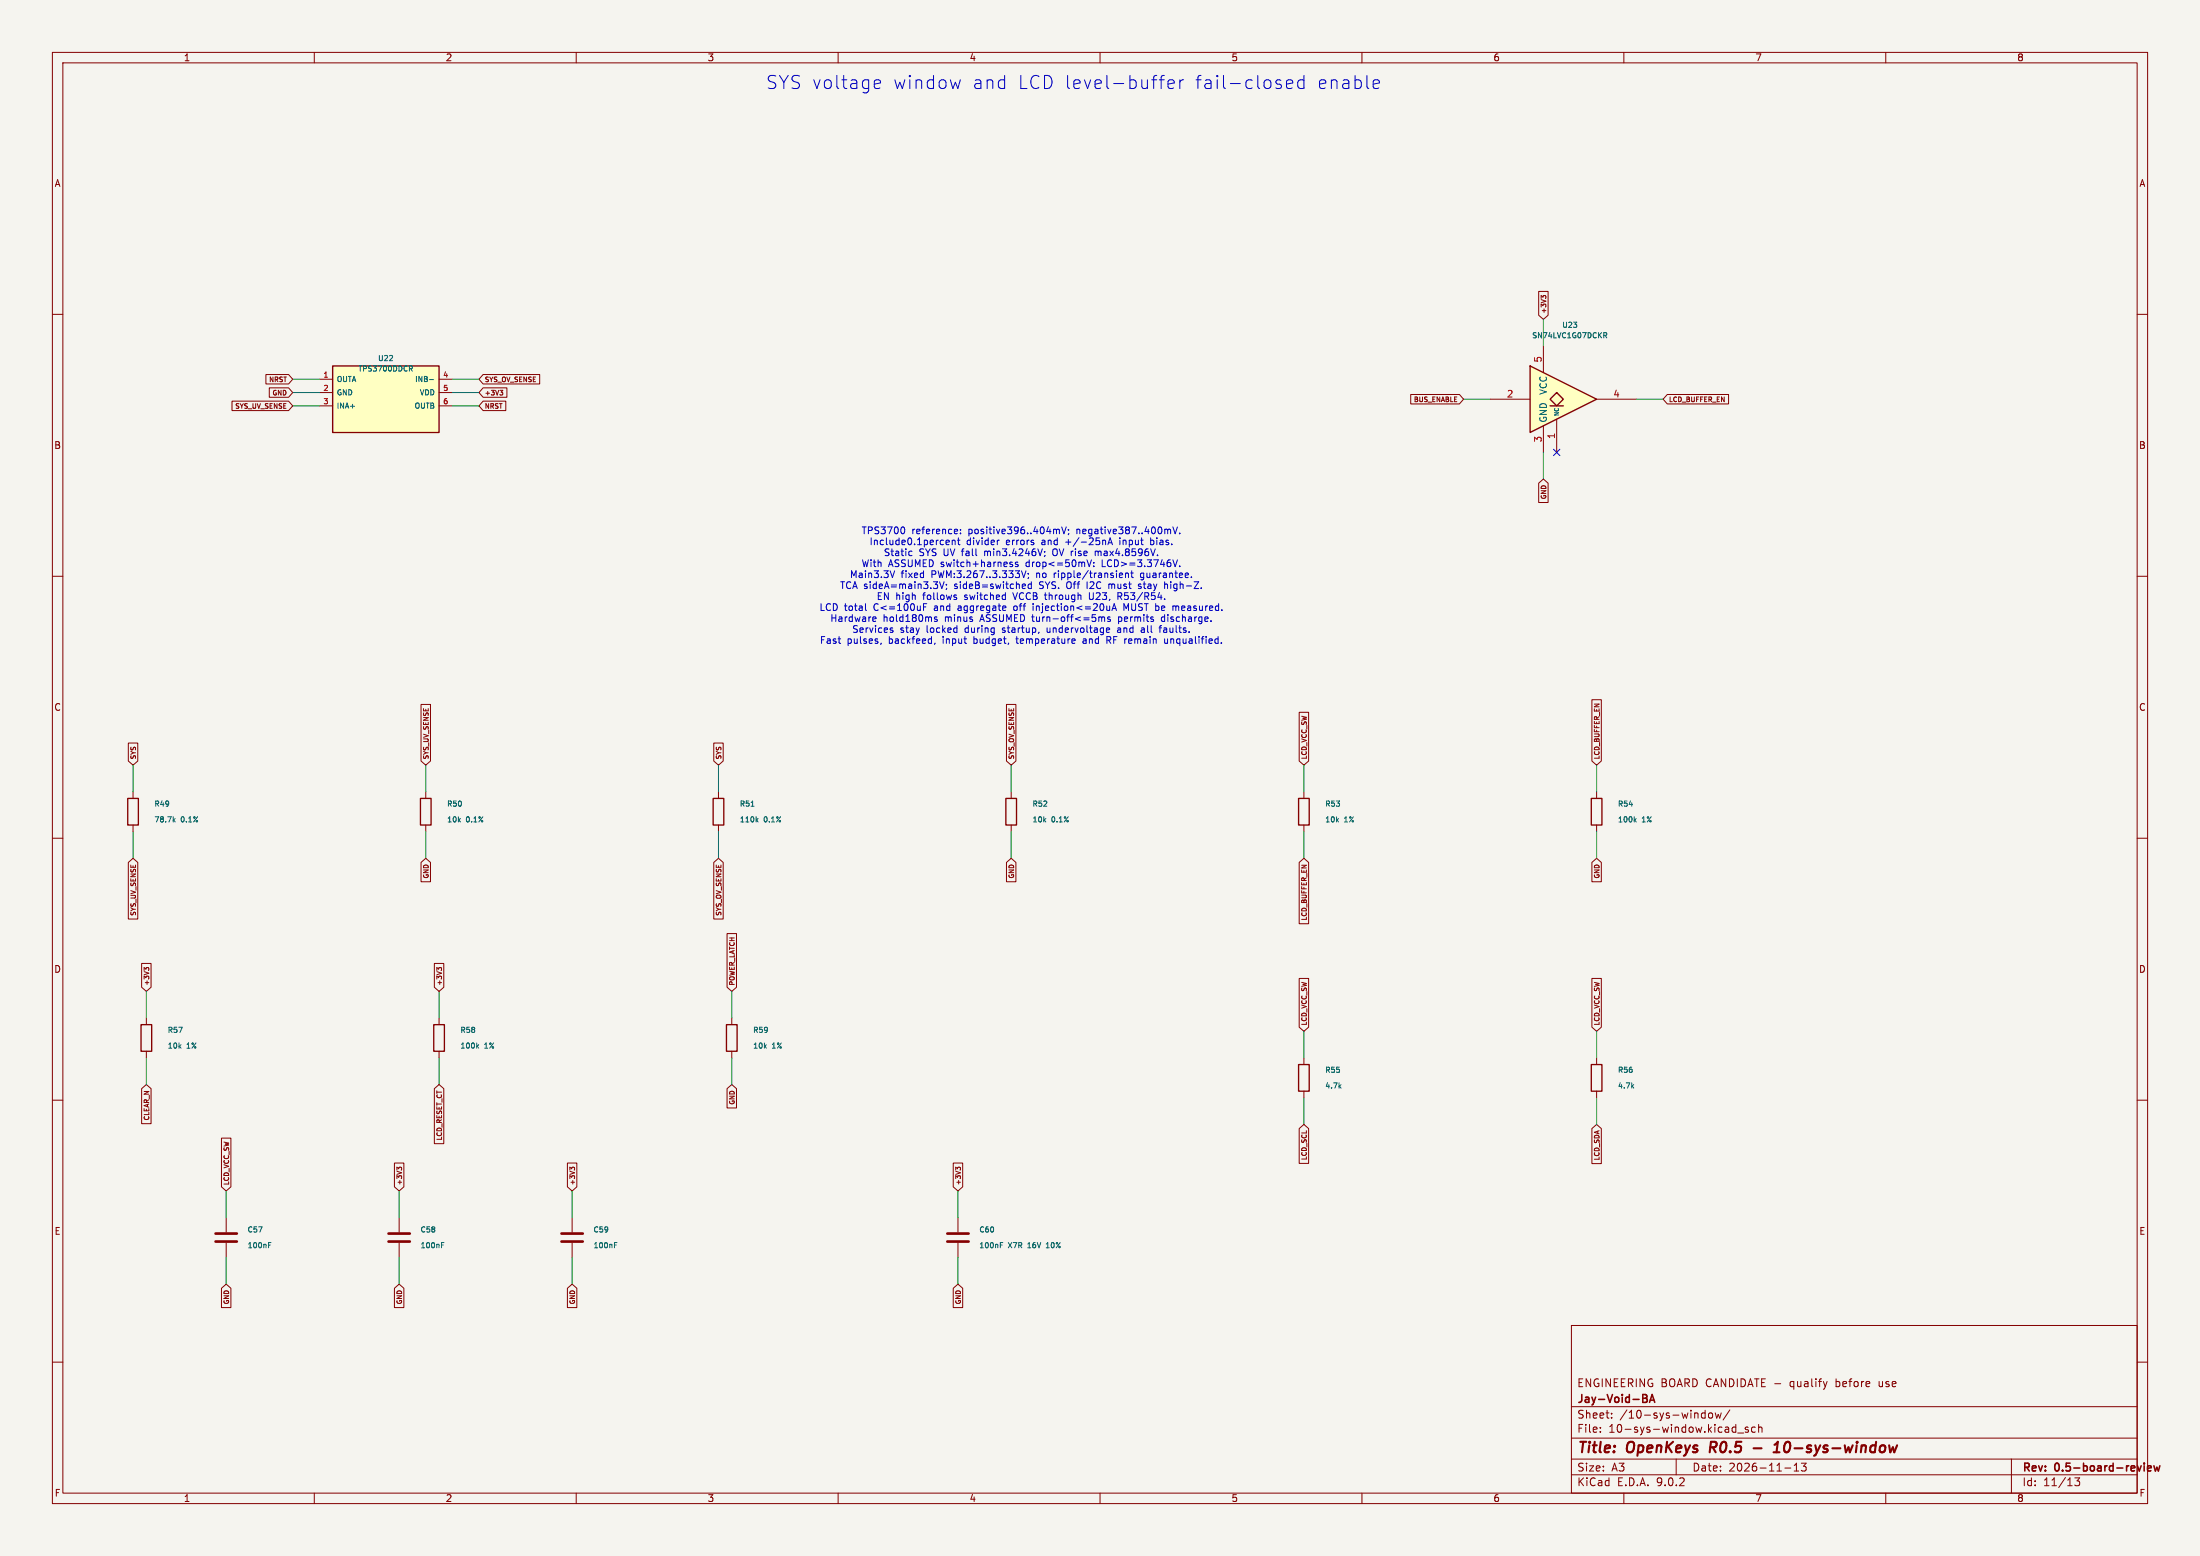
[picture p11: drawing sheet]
(kicad_sch
 (version 20250114)
 (generator "eeschema")
 (paper "A3")
 (title_block
  (title "OpenKeys R0.5 - 10-sys-window")
  (date "2026-11-13")
  (rev "0.5-board-review")
  (company "Jay-Void-BA")
  (comment 1 "ENGINEERING BOARD CANDIDATE - qualify before use"))
 (lib_symbols
  (symbol "OpenKeys:TPS3700_DDC"
   (pin_names
    (offset 0.7)) (in_bom yes) (on_board yes)
   (property "Reference" "U" (at 0 9.35 0) (effects (font (size 1.0 1.0))))
   (property "Value" "TPS3700_DDC" (at 0 7.35 0) (effects (font (size 1.0 1.0))))
   (symbol "TPS3700_DDC_0_1"
    (rectangle (start -10.16 6.35) (end 10.16 -6.35) (stroke (width 0.254) (type default)) (fill (type background))))
   (symbol "TPS3700_DDC_1_1"
    (pin open_collector line (at -12.7 3.81 0) (length 2.54) (name "OUTA" (effects (font (size 1.0 1.0)))) (number "1" (effects (font (size 1.0 1.0)))))
    (pin power_in line (at -12.7 1.27 0) (length 2.54) (name "GND" (effects (font (size 1.0 1.0)))) (number "2" (effects (font (size 1.0 1.0)))))
    (pin input line (at -12.7 -1.27 0) (length 2.54) (name "INA+" (effects (font (size 1.0 1.0)))) (number "3" (effects (font (size 1.0 1.0)))))
    (pin input line (at 12.7 3.81 180) (length 2.54) (name "INB-" (effects (font (size 1.0 1.0)))) (number "4" (effects (font (size 1.0 1.0)))))
    (pin power_in line (at 12.7 1.27 180) (length 2.54) (name "VDD" (effects (font (size 1.0 1.0)))) (number "5" (effects (font (size 1.0 1.0)))))
    (pin open_collector line (at 12.7 -1.27 180) (length 2.54) (name "OUTB" (effects (font (size 1.0 1.0)))) (number "6" (effects (font (size 1.0 1.0)))))))
  (symbol "OpenKeys:R"
   (pin_numbers (hide yes))
   (pin_names
    (offset 0)) (exclude_from_sim no) (in_bom yes) (on_board yes)
   (property "Reference" "R" (at 2.032 0 90) (effects (font (size 1.27 1.27))))
   (property "Value" "R" (at 0 0 90) (effects (font (size 1.27 1.27))))
   (property "Footprint" "" (at -1.778 0 90) (effects (font (size 1.27 1.27)) (hide yes)))
   (property "Datasheet" "~" (at 0 0 0) (effects (font (size 1.27 1.27)) (hide yes)))
   (property "Description" "Resistor" (at 0 0 0) (effects (font (size 1.27 1.27)) (hide yes)))
   (symbol "R_0_1"
    (rectangle (start -1.016 -2.54) (end 1.016 2.54) (stroke (width 0.254) (type default)) (fill (type none))))
   (symbol "R_1_1"
    (pin passive line (at 0 3.81 270) (length 1.27) (name "~" (effects (font (size 1.27 1.27)))) (number "1" (effects (font (size 1.27 1.27)))))
    (pin passive line (at 0 -3.81 90) (length 1.27) (name "~" (effects (font (size 1.27 1.27)))) (number "2" (effects (font (size 1.27 1.27))))))
   (embedded_fonts no))
  (symbol "OpenKeys:74LVC1G07" (exclude_from_sim no) (in_bom yes) (on_board yes)
   (property "Reference" "U" (at 0 7.62 0) (effects (font (size 1.27 1.27))))
   (property "Value" "74LVC1G07" (at 3.81 -7.62 0) (effects (font (size 1.27 1.27))))
   (property "Footprint" "" (at 0 0 0) (effects (font (size 1.27 1.27)) (hide yes)))
   (property "Datasheet" "https://www.ti.com/lit/ds/symlink/sn74lvc1g07.pdf" (at 0 0 0) (effects (font (size 1.27 1.27)) (hide yes)))
   (property "Description" "Single Buffer Gate, Open Drain, Low-Voltage CMOS" (at 0 0 0) (effects (font (size 1.27 1.27)) (hide yes)))
   (symbol "74LVC1G07_0_1"
    (polyline (pts (xy -7.62 6.35) (xy -7.62 -6.35) (xy 5.08 0) (xy -7.62 6.35)) (stroke (width 0.254) (type default)) (fill (type background)))
    (polyline (pts (xy -3.81 -1.27) (xy -1.27 -1.27)) (stroke (width 0.254) (type default)) (fill (type background)))
    (polyline (pts (xy -2.54 1.27) (xy -3.81 0) (xy -2.54 -1.27) (xy -1.27 0) (xy -2.54 1.27)) (stroke (width 0.254) (type default)) (fill (type background))))
   (symbol "74LVC1G07_1_1"
    (pin input line (at -15.24 0 0) (length 7.62) (name "~" (effects (font (size 1.27 1.27)))) (number "2" (effects (font (size 1.27 1.27)))))
    (pin power_in line (at -5.08 10.16 270) (length 5.08) (name "VCC" (effects (font (size 1.27 1.27)))) (number "5" (effects (font (size 1.27 1.27)))))
    (pin power_in line (at -5.08 -10.16 90) (length 5.08) (name "GND" (effects (font (size 1.27 1.27)))) (number "3" (effects (font (size 1.27 1.27)))))
    (pin free line (at -2.54 -10.16 90) (length 6.35) (name "NC" (effects (font (size 0.762 0.762)))) (number "1" (effects (font (size 1.27 1.27)))))
    (pin open_collector line (at 12.7 0 180) (length 7.62) (name "~" (effects (font (size 1.27 1.27)))) (number "4" (effects (font (size 1.27 1.27))))))
   (embedded_fonts no))
  (symbol "OpenKeys:C"
   (pin_numbers (hide yes))
   (pin_names
    (offset 0.254)) (exclude_from_sim no) (in_bom yes) (on_board yes)
   (property "Reference" "C" (at 0.635 2.54 0) (effects (font (size 1.27 1.27)) (justify left)))
   (property "Value" "C" (at 0.635 -2.54 0) (effects (font (size 1.27 1.27)) (justify left)))
   (property "Footprint" "" (at 0.9652 -3.81 0) (effects (font (size 1.27 1.27)) (hide yes)))
   (property "Datasheet" "~" (at 0 0 0) (effects (font (size 1.27 1.27)) (hide yes)))
   (property "Description" "Unpolarized capacitor" (at 0 0 0) (effects (font (size 1.27 1.27)) (hide yes)))
   (symbol "C_0_1"
    (polyline (pts (xy -2.032 0.762) (xy 2.032 0.762)) (stroke (width 0.508) (type default)) (fill (type none)))
    (polyline (pts (xy -2.032 -0.762) (xy 2.032 -0.762)) (stroke (width 0.508) (type default)) (fill (type none))))
   (symbol "C_1_1"
    (pin passive line (at 0 3.81 270) (length 2.794) (name "~" (effects (font (size 1.27 1.27)))) (number "1" (effects (font (size 1.27 1.27)))))
    (pin passive line (at 0 -3.81 90) (length 2.794) (name "~" (effects (font (size 1.27 1.27)))) (number "2" (effects (font (size 1.27 1.27))))))
   (embedded_fonts no)))
 (text "SYS voltage window and LCD level-buffer fail-closed enable" (at 205 16 0) (effects (font (size 2.5 2.5))))
 (wire (pts (xy 60.96 72.39) (xy 55.88 72.39)) (stroke (width 0) (type default)))
 (global_label "NRST"
  (shape input) (at 55.88 72.39 180) (effects (font (size 0.9 0.9)) (justify right))
  (property "Intersheetrefs" "${INTERSHEET_REFS}" (at 55.88 72.39 180) (effects (font (size 0.8 0.8)) (hide yes))))
 (wire (pts (xy 60.96 74.93) (xy 55.88 74.93)) (stroke (width 0) (type default)))
 (global_label "GND"
  (shape input) (at 55.88 74.93 180) (effects (font (size 0.9 0.9)) (justify right))
  (property "Intersheetrefs" "${INTERSHEET_REFS}" (at 55.88 74.93 180) (effects (font (size 0.8 0.8)) (hide yes))))
 (wire (pts (xy 60.96 77.47) (xy 55.88 77.47)) (stroke (width 0) (type default)))
 (global_label "SYS_UV_SENSE"
  (shape input) (at 55.88 77.47 180) (effects (font (size 0.9 0.9)) (justify right))
  (property "Intersheetrefs" "${INTERSHEET_REFS}" (at 55.88 77.47 180) (effects (font (size 0.8 0.8)) (hide yes))))
 (wire (pts (xy 86.36 72.39) (xy 91.44 72.39)) (stroke (width 0) (type default)))
 (global_label "SYS_OV_SENSE"
  (shape input) (at 91.44 72.39 0) (effects (font (size 0.9 0.9)) (justify left))
  (property "Intersheetrefs" "${INTERSHEET_REFS}" (at 91.44 72.39 0) (effects (font (size 0.8 0.8)) (hide yes))))
 (wire (pts (xy 86.36 74.93) (xy 91.44 74.93)) (stroke (width 0) (type default)))
 (global_label "+3V3"
  (shape input) (at 91.44 74.93 0) (effects (font (size 0.9 0.9)) (justify left))
  (property "Intersheetrefs" "${INTERSHEET_REFS}" (at 91.44 74.93 0) (effects (font (size 0.8 0.8)) (hide yes))))
 (wire (pts (xy 86.36 77.47) (xy 91.44 77.47)) (stroke (width 0) (type default)))
 (global_label "NRST"
  (shape input) (at 91.44 77.47 0) (effects (font (size 0.9 0.9)) (justify left))
  (property "Intersheetrefs" "${INTERSHEET_REFS}" (at 91.44 77.47 0) (effects (font (size 0.8 0.8)) (hide yes))))
 (symbol
  (lib_id "OpenKeys:TPS3700_DDC") (at 73.66 76.2 0) (unit 1) (in_bom yes) (on_board yes) (dnp no)
  (property "Reference" "U22" (at 73.66 68.39 0) (effects (font (size 1 1))))
  (property "Value" "TPS3700DDCR" (at 73.66 70.39 0) (effects (font (size 1 1))))
  (property "Footprint" "Package_TO_SOT_SMD:TSOT-23-6" (at 73.66 76.2 0) (effects (font (size 1 1)) (hide yes)))
  (property "Datasheet" "" (at 73.66 76.2 0) (effects (font (size 1 1)) (hide yes))) (pin "1") (pin "2") (pin "3") (pin "4") (pin "5") (pin "6"))
 (wire (pts (xy 25.4 151.13) (xy 25.4 146.05)) (stroke (width 0) (type default)))
 (global_label "SYS"
  (shape input) (at 25.4 146.05 90) (effects (font (size 0.9 0.9)) (justify left))
  (property "Intersheetrefs" "${INTERSHEET_REFS}" (at 25.4 146.05 90) (effects (font (size 0.8 0.8)) (hide yes))))
 (wire (pts (xy 25.4 158.75) (xy 25.4 163.83)) (stroke (width 0) (type default)))
 (global_label "SYS_UV_SENSE"
  (shape input) (at 25.4 163.83 270) (effects (font (size 0.9 0.9)) (justify right))
  (property "Intersheetrefs" "${INTERSHEET_REFS}" (at 25.4 163.83 270) (effects (font (size 0.8 0.8)) (hide yes))))
 (symbol
  (lib_id "OpenKeys:R") (at 25.4 154.94 0) (unit 1) (in_bom yes) (on_board yes) (dnp no)
  (property "Reference" "R49" (at 29.4 153.44 0) (effects (font (size 1 1)) (justify left)))
  (property "Value" "78.7k 0.1%" (at 29.4 156.44 0) (effects (font (size 1 1)) (justify left)))
  (property "Footprint" "Resistor_SMD:R_0603_1608Metric" (at 29.4 154.94 0) (effects (font (size 1 1)) (hide yes)))
  (property "Datasheet" "~" (at 29.4 154.94 0) (effects (font (size 1 1)) (hide yes))) (pin "1") (pin "2"))
 (wire (pts (xy 81.28 151.13) (xy 81.28 146.05)) (stroke (width 0) (type default)))
 (global_label "SYS_UV_SENSE"
  (shape input) (at 81.28 146.05 90) (effects (font (size 0.9 0.9)) (justify left))
  (property "Intersheetrefs" "${INTERSHEET_REFS}" (at 81.28 146.05 90) (effects (font (size 0.8 0.8)) (hide yes))))
 (wire (pts (xy 81.28 158.75) (xy 81.28 163.83)) (stroke (width 0) (type default)))
 (global_label "GND"
  (shape input) (at 81.28 163.83 270) (effects (font (size 0.9 0.9)) (justify right))
  (property "Intersheetrefs" "${INTERSHEET_REFS}" (at 81.28 163.83 270) (effects (font (size 0.8 0.8)) (hide yes))))
 (symbol
  (lib_id "OpenKeys:R") (at 81.28 154.94 0) (unit 1) (in_bom yes) (on_board yes) (dnp no)
  (property "Reference" "R50" (at 85.28 153.44 0) (effects (font (size 1 1)) (justify left)))
  (property "Value" "10k 0.1%" (at 85.28 156.44 0) (effects (font (size 1 1)) (justify left)))
  (property "Footprint" "Resistor_SMD:R_0603_1608Metric" (at 85.28 154.94 0) (effects (font (size 1 1)) (hide yes)))
  (property "Datasheet" "~" (at 85.28 154.94 0) (effects (font (size 1 1)) (hide yes))) (pin "1") (pin "2"))
 (wire (pts (xy 137.16 151.13) (xy 137.16 146.05)) (stroke (width 0) (type default)))
 (global_label "SYS"
  (shape input) (at 137.16 146.05 90) (effects (font (size 0.9 0.9)) (justify left))
  (property "Intersheetrefs" "${INTERSHEET_REFS}" (at 137.16 146.05 90) (effects (font (size 0.8 0.8)) (hide yes))))
 (wire (pts (xy 137.16 158.75) (xy 137.16 163.83)) (stroke (width 0) (type default)))
 (global_label "SYS_OV_SENSE"
  (shape input) (at 137.16 163.83 270) (effects (font (size 0.9 0.9)) (justify right))
  (property "Intersheetrefs" "${INTERSHEET_REFS}" (at 137.16 163.83 270) (effects (font (size 0.8 0.8)) (hide yes))))
 (symbol
  (lib_id "OpenKeys:R") (at 137.16 154.94 0) (unit 1) (in_bom yes) (on_board yes) (dnp no)
  (property "Reference" "R51" (at 141.16 153.44 0) (effects (font (size 1 1)) (justify left)))
  (property "Value" "110k 0.1%" (at 141.16 156.44 0) (effects (font (size 1 1)) (justify left)))
  (property "Footprint" "Resistor_SMD:R_0603_1608Metric" (at 141.16 154.94 0) (effects (font (size 1 1)) (hide yes)))
  (property "Datasheet" "~" (at 141.16 154.94 0) (effects (font (size 1 1)) (hide yes))) (pin "1") (pin "2"))
 (wire (pts (xy 193.04 151.13) (xy 193.04 146.05)) (stroke (width 0) (type default)))
 (global_label "SYS_OV_SENSE"
  (shape input) (at 193.04 146.05 90) (effects (font (size 0.9 0.9)) (justify left))
  (property "Intersheetrefs" "${INTERSHEET_REFS}" (at 193.04 146.05 90) (effects (font (size 0.8 0.8)) (hide yes))))
 (wire (pts (xy 193.04 158.75) (xy 193.04 163.83)) (stroke (width 0) (type default)))
 (global_label "GND"
  (shape input) (at 193.04 163.83 270) (effects (font (size 0.9 0.9)) (justify right))
  (property "Intersheetrefs" "${INTERSHEET_REFS}" (at 193.04 163.83 270) (effects (font (size 0.8 0.8)) (hide yes))))
 (symbol
  (lib_id "OpenKeys:R") (at 193.04 154.94 0) (unit 1) (in_bom yes) (on_board yes) (dnp no)
  (property "Reference" "R52" (at 197.04 153.44 0) (effects (font (size 1 1)) (justify left)))
  (property "Value" "10k 0.1%" (at 197.04 156.44 0) (effects (font (size 1 1)) (justify left)))
  (property "Footprint" "Resistor_SMD:R_0603_1608Metric" (at 197.04 154.94 0) (effects (font (size 1 1)) (hide yes)))
  (property "Datasheet" "~" (at 197.04 154.94 0) (effects (font (size 1 1)) (hide yes))) (pin "1") (pin "2"))
 (wire (pts (xy 284.48 76.2) (xy 279.4 76.2)) (stroke (width 0) (type default)))
 (global_label "BUS_ENABLE"
  (shape input) (at 279.4 76.2 180) (effects (font (size 0.9 0.9)) (justify right))
  (property "Intersheetrefs" "${INTERSHEET_REFS}" (at 279.4 76.2 180) (effects (font (size 0.8 0.8)) (hide yes))))
 (wire (pts (xy 294.64 66.04) (xy 294.64 60.96)) (stroke (width 0) (type default)))
 (global_label "+3V3"
  (shape input) (at 294.64 60.96 90) (effects (font (size 0.9 0.9)) (justify left))
  (property "Intersheetrefs" "${INTERSHEET_REFS}" (at 294.64 60.96 90) (effects (font (size 0.8 0.8)) (hide yes))))
 (wire (pts (xy 294.64 86.36) (xy 294.64 91.44)) (stroke (width 0) (type default)))
 (global_label "GND"
  (shape input) (at 294.64 91.44 270) (effects (font (size 0.9 0.9)) (justify right))
  (property "Intersheetrefs" "${INTERSHEET_REFS}" (at 294.64 91.44 270) (effects (font (size 0.8 0.8)) (hide yes))))
 (no_connect (at 297.18 86.36))
 (wire (pts (xy 312.42 76.2) (xy 317.5 76.2)) (stroke (width 0) (type default)))
 (global_label "LCD_BUFFER_EN"
  (shape input) (at 317.5 76.2 0) (effects (font (size 0.9 0.9)) (justify left))
  (property "Intersheetrefs" "${INTERSHEET_REFS}" (at 317.5 76.2 0) (effects (font (size 0.8 0.8)) (hide yes))))
 (symbol
  (lib_id "OpenKeys:74LVC1G07") (at 299.72 76.2 0) (unit 1) (in_bom yes) (on_board yes) (dnp no)
  (property "Reference" "U23" (at 299.72 62.04 0) (effects (font (size 1 1))))
  (property "Value" "SN74LVC1G07DCKR" (at 299.72 64.04 0) (effects (font (size 1 1))))
  (property "Footprint" "Package_TO_SOT_SMD:SOT-353_SC-70-5" (at 299.72 76.2 0) (effects (font (size 1 1)) (hide yes)))
  (property "Datasheet" "https://www.ti.com/lit/ds/symlink/sn74lvc1g07.pdf" (at 299.72 76.2 0) (effects (font (size 1 1)) (hide yes))) (pin "2") (pin "5") (pin "3") (pin "1") (pin "4"))
 (wire (pts (xy 248.92 151.13) (xy 248.92 146.05)) (stroke (width 0) (type default)))
 (global_label "LCD_VCC_SW"
  (shape input) (at 248.92 146.05 90) (effects (font (size 0.9 0.9)) (justify left))
  (property "Intersheetrefs" "${INTERSHEET_REFS}" (at 248.92 146.05 90) (effects (font (size 0.8 0.8)) (hide yes))))
 (wire (pts (xy 248.92 158.75) (xy 248.92 163.83)) (stroke (width 0) (type default)))
 (global_label "LCD_BUFFER_EN"
  (shape input) (at 248.92 163.83 270) (effects (font (size 0.9 0.9)) (justify right))
  (property "Intersheetrefs" "${INTERSHEET_REFS}" (at 248.92 163.83 270) (effects (font (size 0.8 0.8)) (hide yes))))
 (symbol
  (lib_id "OpenKeys:R") (at 248.92 154.94 0) (unit 1) (in_bom yes) (on_board yes) (dnp no)
  (property "Reference" "R53" (at 252.92 153.44 0) (effects (font (size 1 1)) (justify left)))
  (property "Value" "10k 1%" (at 252.92 156.44 0) (effects (font (size 1 1)) (justify left)))
  (property "Footprint" "Resistor_SMD:R_0603_1608Metric" (at 252.92 154.94 0) (effects (font (size 1 1)) (hide yes)))
  (property "Datasheet" "~" (at 252.92 154.94 0) (effects (font (size 1 1)) (hide yes))) (pin "1") (pin "2"))
 (wire (pts (xy 304.8 151.13) (xy 304.8 146.05)) (stroke (width 0) (type default)))
 (global_label "LCD_BUFFER_EN"
  (shape input) (at 304.8 146.05 90) (effects (font (size 0.9 0.9)) (justify left))
  (property "Intersheetrefs" "${INTERSHEET_REFS}" (at 304.8 146.05 90) (effects (font (size 0.8 0.8)) (hide yes))))
 (wire (pts (xy 304.8 158.75) (xy 304.8 163.83)) (stroke (width 0) (type default)))
 (global_label "GND"
  (shape input) (at 304.8 163.83 270) (effects (font (size 0.9 0.9)) (justify right))
  (property "Intersheetrefs" "${INTERSHEET_REFS}" (at 304.8 163.83 270) (effects (font (size 0.8 0.8)) (hide yes))))
 (symbol
  (lib_id "OpenKeys:R") (at 304.8 154.94 0) (unit 1) (in_bom yes) (on_board yes) (dnp no)
  (property "Reference" "R54" (at 308.8 153.44 0) (effects (font (size 1 1)) (justify left)))
  (property "Value" "100k 1%" (at 308.8 156.44 0) (effects (font (size 1 1)) (justify left)))
  (property "Footprint" "Resistor_SMD:R_0603_1608Metric" (at 308.8 154.94 0) (effects (font (size 1 1)) (hide yes)))
  (property "Datasheet" "~" (at 308.8 154.94 0) (effects (font (size 1 1)) (hide yes))) (pin "1") (pin "2"))
 (wire (pts (xy 248.92 201.93) (xy 248.92 196.85)) (stroke (width 0) (type default)))
 (global_label "LCD_VCC_SW"
  (shape input) (at 248.92 196.85 90) (effects (font (size 0.9 0.9)) (justify left))
  (property "Intersheetrefs" "${INTERSHEET_REFS}" (at 248.92 196.85 90) (effects (font (size 0.8 0.8)) (hide yes))))
 (wire (pts (xy 248.92 209.55) (xy 248.92 214.63)) (stroke (width 0) (type default)))
 (global_label "LCD_SCL"
  (shape input) (at 248.92 214.63 270) (effects (font (size 0.9 0.9)) (justify right))
  (property "Intersheetrefs" "${INTERSHEET_REFS}" (at 248.92 214.63 270) (effects (font (size 0.8 0.8)) (hide yes))))
 (symbol
  (lib_id "OpenKeys:R") (at 248.92 205.74 0) (unit 1) (in_bom yes) (on_board yes) (dnp no)
  (property "Reference" "R55" (at 252.92 204.24 0) (effects (font (size 1 1)) (justify left)))
  (property "Value" "4.7k" (at 252.92 207.24 0) (effects (font (size 1 1)) (justify left)))
  (property "Footprint" "Resistor_SMD:R_0603_1608Metric" (at 252.92 205.74 0) (effects (font (size 1 1)) (hide yes)))
  (property "Datasheet" "~" (at 252.92 205.74 0) (effects (font (size 1 1)) (hide yes))) (pin "1") (pin "2"))
 (wire (pts (xy 304.8 201.93) (xy 304.8 196.85)) (stroke (width 0) (type default)))
 (global_label "LCD_VCC_SW"
  (shape input) (at 304.8 196.85 90) (effects (font (size 0.9 0.9)) (justify left))
  (property "Intersheetrefs" "${INTERSHEET_REFS}" (at 304.8 196.85 90) (effects (font (size 0.8 0.8)) (hide yes))))
 (wire (pts (xy 304.8 209.55) (xy 304.8 214.63)) (stroke (width 0) (type default)))
 (global_label "LCD_SDA"
  (shape input) (at 304.8 214.63 270) (effects (font (size 0.9 0.9)) (justify right))
  (property "Intersheetrefs" "${INTERSHEET_REFS}" (at 304.8 214.63 270) (effects (font (size 0.8 0.8)) (hide yes))))
 (symbol
  (lib_id "OpenKeys:R") (at 304.8 205.74 0) (unit 1) (in_bom yes) (on_board yes) (dnp no)
  (property "Reference" "R56" (at 308.8 204.24 0) (effects (font (size 1 1)) (justify left)))
  (property "Value" "4.7k" (at 308.8 207.24 0) (effects (font (size 1 1)) (justify left)))
  (property "Footprint" "Resistor_SMD:R_0603_1608Metric" (at 308.8 205.74 0) (effects (font (size 1 1)) (hide yes)))
  (property "Datasheet" "~" (at 308.8 205.74 0) (effects (font (size 1 1)) (hide yes))) (pin "1") (pin "2"))
 (wire (pts (xy 43.18 232.41) (xy 43.18 227.33)) (stroke (width 0) (type default)))
 (global_label "LCD_VCC_SW"
  (shape input) (at 43.18 227.33 90) (effects (font (size 0.9 0.9)) (justify left))
  (property "Intersheetrefs" "${INTERSHEET_REFS}" (at 43.18 227.33 90) (effects (font (size 0.8 0.8)) (hide yes))))
 (wire (pts (xy 43.18 240.03) (xy 43.18 245.11)) (stroke (width 0) (type default)))
 (global_label "GND"
  (shape input) (at 43.18 245.11 270) (effects (font (size 0.9 0.9)) (justify right))
  (property "Intersheetrefs" "${INTERSHEET_REFS}" (at 43.18 245.11 270) (effects (font (size 0.8 0.8)) (hide yes))))
 (symbol
  (lib_id "OpenKeys:C") (at 43.18 236.22 0) (unit 1) (in_bom yes) (on_board yes) (dnp no)
  (property "Reference" "C57" (at 47.18 234.72 0) (effects (font (size 1 1)) (justify left)))
  (property "Value" "100nF" (at 47.18 237.72 0) (effects (font (size 1 1)) (justify left)))
  (property "Footprint" "Capacitor_SMD:C_0603_1608Metric" (at 47.18 236.22 0) (effects (font (size 1 1)) (hide yes)))
  (property "Datasheet" "~" (at 47.18 236.22 0) (effects (font (size 1 1)) (hide yes))) (pin "1") (pin "2"))
 (wire (pts (xy 76.2 232.41) (xy 76.2 227.33)) (stroke (width 0) (type default)))
 (global_label "+3V3"
  (shape input) (at 76.2 227.33 90) (effects (font (size 0.9 0.9)) (justify left))
  (property "Intersheetrefs" "${INTERSHEET_REFS}" (at 76.2 227.33 90) (effects (font (size 0.8 0.8)) (hide yes))))
 (wire (pts (xy 76.2 240.03) (xy 76.2 245.11)) (stroke (width 0) (type default)))
 (global_label "GND"
  (shape input) (at 76.2 245.11 270) (effects (font (size 0.9 0.9)) (justify right))
  (property "Intersheetrefs" "${INTERSHEET_REFS}" (at 76.2 245.11 270) (effects (font (size 0.8 0.8)) (hide yes))))
 (symbol
  (lib_id "OpenKeys:C") (at 76.2 236.22 0) (unit 1) (in_bom yes) (on_board yes) (dnp no)
  (property "Reference" "C58" (at 80.2 234.72 0) (effects (font (size 1 1)) (justify left)))
  (property "Value" "100nF" (at 80.2 237.72 0) (effects (font (size 1 1)) (justify left)))
  (property "Footprint" "Capacitor_SMD:C_0603_1608Metric" (at 80.2 236.22 0) (effects (font (size 1 1)) (hide yes)))
  (property "Datasheet" "~" (at 80.2 236.22 0) (effects (font (size 1 1)) (hide yes))) (pin "1") (pin "2"))
 (wire (pts (xy 109.22 232.41) (xy 109.22 227.33)) (stroke (width 0) (type default)))
 (global_label "+3V3"
  (shape input) (at 109.22 227.33 90) (effects (font (size 0.9 0.9)) (justify left))
  (property "Intersheetrefs" "${INTERSHEET_REFS}" (at 109.22 227.33 90) (effects (font (size 0.8 0.8)) (hide yes))))
 (wire (pts (xy 109.22 240.03) (xy 109.22 245.11)) (stroke (width 0) (type default)))
 (global_label "GND"
  (shape input) (at 109.22 245.11 270) (effects (font (size 0.9 0.9)) (justify right))
  (property "Intersheetrefs" "${INTERSHEET_REFS}" (at 109.22 245.11 270) (effects (font (size 0.8 0.8)) (hide yes))))
 (symbol
  (lib_id "OpenKeys:C") (at 109.22 236.22 0) (unit 1) (in_bom yes) (on_board yes) (dnp no)
  (property "Reference" "C59" (at 113.22 234.72 0) (effects (font (size 1 1)) (justify left)))
  (property "Value" "100nF" (at 113.22 237.72 0) (effects (font (size 1 1)) (justify left)))
  (property "Footprint" "Capacitor_SMD:C_0603_1608Metric" (at 113.22 236.22 0) (effects (font (size 1 1)) (hide yes)))
  (property "Datasheet" "~" (at 113.22 236.22 0) (effects (font (size 1 1)) (hide yes))) (pin "1") (pin "2"))
 (wire (pts (xy 27.94 194.31) (xy 27.94 189.23)) (stroke (width 0) (type default)))
 (global_label "+3V3"
  (shape input) (at 27.94 189.23 90) (effects (font (size 0.9 0.9)) (justify left))
  (property "Intersheetrefs" "${INTERSHEET_REFS}" (at 27.94 189.23 90) (effects (font (size 0.8 0.8)) (hide yes))))
 (wire (pts (xy 27.94 201.93) (xy 27.94 207.01)) (stroke (width 0) (type default)))
 (global_label "CLEAR_N"
  (shape input) (at 27.94 207.01 270) (effects (font (size 0.9 0.9)) (justify right))
  (property "Intersheetrefs" "${INTERSHEET_REFS}" (at 27.94 207.01 270) (effects (font (size 0.8 0.8)) (hide yes))))
 (symbol
  (lib_id "OpenKeys:R") (at 27.94 198.12 0) (unit 1) (in_bom yes) (on_board yes) (dnp no)
  (property "Reference" "R57" (at 31.94 196.62 0) (effects (font (size 1 1)) (justify left)))
  (property "Value" "10k 1%" (at 31.94 199.62 0) (effects (font (size 1 1)) (justify left)))
  (property "Footprint" "Resistor_SMD:R_0603_1608Metric" (at 31.94 198.12 0) (effects (font (size 1 1)) (hide yes)))
  (property "Datasheet" "~" (at 31.94 198.12 0) (effects (font (size 1 1)) (hide yes))) (pin "1") (pin "2"))
 (wire (pts (xy 83.82 194.31) (xy 83.82 189.23)) (stroke (width 0) (type default)))
 (global_label "+3V3"
  (shape input) (at 83.82 189.23 90) (effects (font (size 0.9 0.9)) (justify left))
  (property "Intersheetrefs" "${INTERSHEET_REFS}" (at 83.82 189.23 90) (effects (font (size 0.8 0.8)) (hide yes))))
 (wire (pts (xy 83.82 201.93) (xy 83.82 207.01)) (stroke (width 0) (type default)))
 (global_label "LCD_RESET_CT"
  (shape input) (at 83.82 207.01 270) (effects (font (size 0.9 0.9)) (justify right))
  (property "Intersheetrefs" "${INTERSHEET_REFS}" (at 83.82 207.01 270) (effects (font (size 0.8 0.8)) (hide yes))))
 (symbol
  (lib_id "OpenKeys:R") (at 83.82 198.12 0) (unit 1) (in_bom yes) (on_board yes) (dnp no)
  (property "Reference" "R58" (at 87.82 196.62 0) (effects (font (size 1 1)) (justify left)))
  (property "Value" "100k 1%" (at 87.82 199.62 0) (effects (font (size 1 1)) (justify left)))
  (property "Footprint" "Resistor_SMD:R_0603_1608Metric" (at 87.82 198.12 0) (effects (font (size 1 1)) (hide yes)))
  (property "Datasheet" "~" (at 87.82 198.12 0) (effects (font (size 1 1)) (hide yes))) (pin "1") (pin "2"))
 (wire (pts (xy 139.7 194.31) (xy 139.7 189.23)) (stroke (width 0) (type default)))
 (global_label "POWER_LATCH"
  (shape input) (at 139.7 189.23 90) (effects (font (size 0.9 0.9)) (justify left))
  (property "Intersheetrefs" "${INTERSHEET_REFS}" (at 139.7 189.23 90) (effects (font (size 0.8 0.8)) (hide yes))))
 (wire (pts (xy 139.7 201.93) (xy 139.7 207.01)) (stroke (width 0) (type default)))
 (global_label "GND"
  (shape input) (at 139.7 207.01 270) (effects (font (size 0.9 0.9)) (justify right))
  (property "Intersheetrefs" "${INTERSHEET_REFS}" (at 139.7 207.01 270) (effects (font (size 0.8 0.8)) (hide yes))))
 (symbol
  (lib_id "OpenKeys:R") (at 139.7 198.12 0) (unit 1) (in_bom yes) (on_board yes) (dnp no)
  (property "Reference" "R59" (at 143.7 196.62 0) (effects (font (size 1 1)) (justify left)))
  (property "Value" "10k 1%" (at 143.7 199.62 0) (effects (font (size 1 1)) (justify left)))
  (property "Footprint" "Resistor_SMD:R_0603_1608Metric" (at 143.7 198.12 0) (effects (font (size 1 1)) (hide yes)))
  (property "Datasheet" "~" (at 143.7 198.12 0) (effects (font (size 1 1)) (hide yes))) (pin "1") (pin "2"))
 (wire (pts (xy 182.88 232.41) (xy 182.88 227.33)) (stroke (width 0) (type default)))
 (global_label "+3V3"
  (shape input) (at 182.88 227.33 90) (effects (font (size 0.9 0.9)) (justify left))
  (property "Intersheetrefs" "${INTERSHEET_REFS}" (at 182.88 227.33 90) (effects (font (size 0.8 0.8)) (hide yes))))
 (wire (pts (xy 182.88 240.03) (xy 182.88 245.11)) (stroke (width 0) (type default)))
 (global_label "GND"
  (shape input) (at 182.88 245.11 270) (effects (font (size 0.9 0.9)) (justify right))
  (property "Intersheetrefs" "${INTERSHEET_REFS}" (at 182.88 245.11 270) (effects (font (size 0.8 0.8)) (hide yes))))
 (symbol
  (lib_id "OpenKeys:C") (at 182.88 236.22 0) (unit 1) (in_bom yes) (on_board yes) (dnp no)
  (property "Reference" "C60" (at 186.88 234.72 0) (effects (font (size 1 1)) (justify left)))
  (property "Value" "100nF X7R 16V 10%" (at 186.88 237.72 0) (effects (font (size 1 1)) (justify left)))
  (property "Footprint" "Capacitor_SMD:C_0603_1608Metric" (at 186.88 236.22 0) (effects (font (size 1 1)) (hide yes)))
  (property "Datasheet" "~" (at 186.88 236.22 0) (effects (font (size 1 1)) (hide yes))) (pin "1") (pin "2"))
 (text "TPS3700 reference: positive396..404mV; negative387..400mV.\nInclude0.1percent divider errors and +/-25nA input bias.\nStatic SYS UV fall min3.4246V; OV rise max4.8596V.\nWith ASSUMED switch+harness drop<=50mV: LCD>=3.3746V.\nMain3.3V fixed PWM:3.267..3.333V; no ripple/transient guarantee.\nTCA sideA=main3.3V; sideB=switched SYS. Off I2C must stay high-Z.\nEN high follows switched VCCB through U23, R53/R54.\nLCD total C<=100uF and aggregate off injection<=20uA MUST be measured.\nHardware hold180ms minus ASSUMED turn-off<=5ms permits discharge.\nServices stay locked during startup, undervoltage and all faults.\nFast pulses, backfeed, input budget, temperature and RF remain unqualified." (at 195 112 0) (effects (font (size 1.3 1.3)))))
